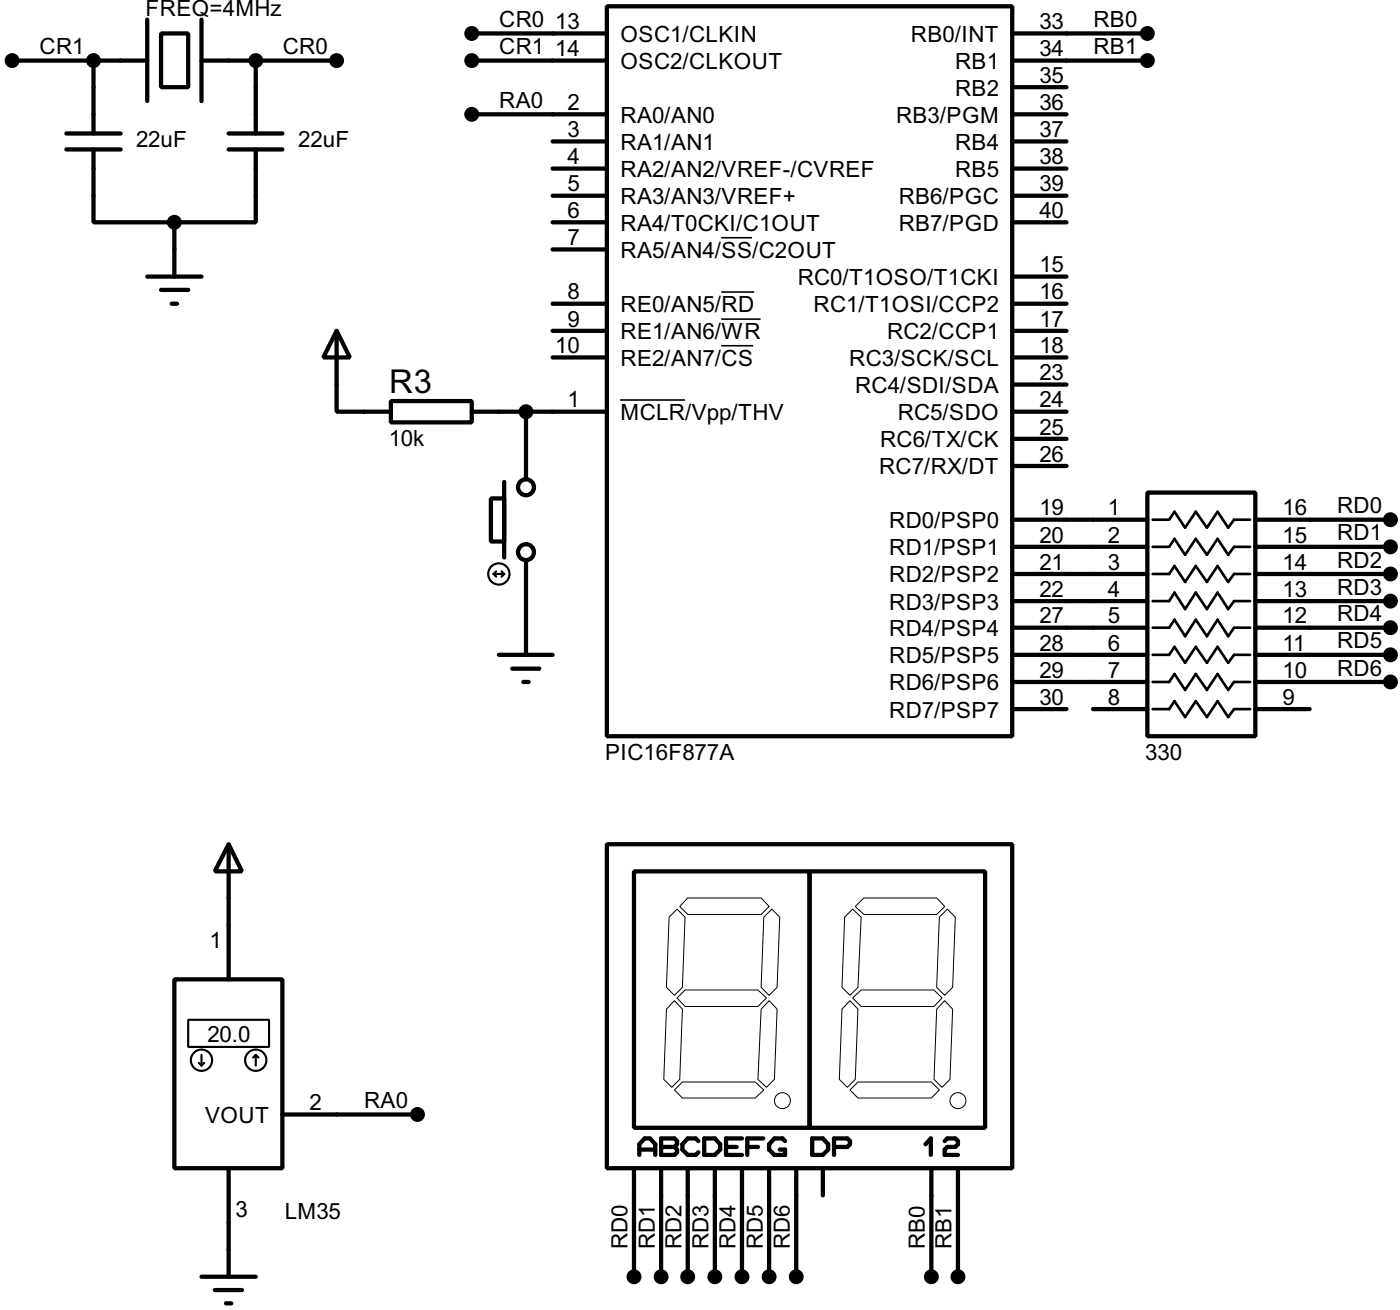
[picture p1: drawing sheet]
<svg xmlns="http://www.w3.org/2000/svg" width="132mm" height="123mm" viewBox="0 0 132 123" stroke-linecap="round" stroke-linejoin="round" font-family="sans-serif">
<g fill="none" stroke="#000" stroke-width=".4">
<path d="M1.1 5.7h12.7M6.2 12.5h5.1M6.2 14h5.1M8.8 14v6.9h7.6M8.8 5.7v6.8M13.8 1.8v7.7M15.1 3.1h2.6v5.1h-2.6zM18.9 5.7h12.7M18.9 1.8v7.7M21.5 12.5h5M21.5 14h5M24 14v6.9h-7.6"/>
<path d="M24 5.7v6.8M44.3 10.7h12.7M44.3 3.1h12.7M44.3 5.7h12.7M51.9 13.3h5.1M51.9 15.8h5.1M51.9 18.4h5.1M57 .6h38.1v68.6h-38.1zM95.1 10.7h5.1M95.1 3.1h12.7M95.1 5.7h12.7M95.1 13.3h5.1"/>
<path d="M95.1 15.8h5.1M95.1 18.4h5.1M95.1 8.2h5.1M13.8 26h5.1M15.1 27.2h2.6M16.1 28.5h.5M16.4 20.9v5.1M31.6 31.1l1.3 2.5h-2.5zM31.6 31.1v7.6h5.1M36.7 37.7h7.6v2h-7.6zM44.3 38.7h12.7M49.4 38.7v6.3"/>
<path d="M51.9 20.9h5.1M51.9 23.4h5.1M51.9 28.5h5.1M51.9 31.1h5.1M51.9 33.6h5.1M95.1 38.7h5.1M95.1 20.9h5.1M95.1 28.5h5.1M95.1 31.1h5.1M95.1 33.6h5.1M95.1 36.1h5.1M95.1 26h5.1"/>
<path d="M46.1 46.8h1.3v4.1h-1.3zM47.4 45.3v7.1M49.4 52.6v8.9M95.1 48.8h12.7M95.1 51.4h12.7M95.1 53.9h12.7M95.1 56.5h12.7M95.1 59h12.7M95.1 43.8h5.1M95.1 41.2h5.1M107.8 46.3h10.2v22.9h-10.2zM118 48.8h12.7"/>
<path d="M118 51.4h12.7M118 53.9h12.7M118 56.5h12.7M118 59h12.7M21.5 79.3l1.2 2.6h-2.5zM21.5 79.3v12.7M46.9 61.5h5M48.1 62.8h2.6M49.2 64.1h.5M57 79.3h38.1v30.5h-38.1zM95.1 61.5h12.7M95.1 64.1h12.7"/>
<path d="M95.1 66.6h5.1M102.7 66.6h5.1M118 61.5h12.7M118 64.1h12.7M118 66.6h5.1M16.4 92h10.1v17.8h-10.1zM59.6 81.9h16.5v24.1h-16.5zM76.1 81.9h16.5v24.1h-16.5zM18.9 120h5.1M21.5 109.8v10.2M26.5 104.7h12.7M59.6 109.8v10.2"/>
<path d="M60.1 108.5v-1l.5-.5h.5l.5 .5v1M60.1 108h1.5M62.1 107h1.3l.2 .2v.3l-.2 .3 .2 .2v.3l-.2 .2h-1.3zM62.1 109.8v10.2M62.1 107.8h1.3M64.6 109.8v10.2M65.6 107.2l-.2-.2h-.8l-.5 .5v.5l.5 .5h.8l.2-.2M66.2 107h1l.5 .5v.5l-.5 .5h-1zM67.2 109.8v10.2M68.2 107.8h1M69.7 109.8v10.2M69.7 107h-1.5v1.5h1.5"/>
<path d="M70.2 107.8h1M71.7 107h-1.5v1.5M72.3 109.8v10.2M73.8 107.2l-.3-.2h-.7l-.5 .5v.5l.5 .5h1v-.5h-.5M74.8 109.8v10.2M76.3 107h1l.5 .5v.5l-.5 .5h-1zM77.3 109.8v2.5M78.4 107.8h1.2l.3-.3v-.3l-.3-.2h-1.2v1.5M87 107.5l.5-.5v1.5M87.5 109.8v10.2M88.8 107.2l.2-.2h.8l.2 .2v.3l-.2 .3h-.8l-.2 .2v.5h1.2M90 109.8v10.2"/>
<path d="M20.2 121.2h2.5M21.2 122.5h.5"/>
<circle cx="49.4" cy="51.9" r=".75"/>
<circle cx="49.4" cy="45.8" r=".75"/>
</g>
<path d="M58.3 37.6h6.1M67.8 22.3h2.9M67.8 27.4h3.1M67.8 30h3.7M67.8 32.5h3" fill="none" stroke="#000" stroke-width=".15"/>
<g fill="none" stroke="#000" stroke-width=".2">
<path d="M46.4 53.9h1M46.4 53.9l.2 .3M46.6 53.7l-.2 .2M47.1 53.7l.3 .2M47.4 53.9l-.3 .3M17.7 95.8h7.6v2.6h-7.6zM18.7 99.9l.2 .2M18.9 99.1v1M19.2 99.9l-.3 .2M24 99.1l-.2 .3M24 99.1l.3 .3M24 99.1v1"/>
<circle cx="46.9" cy="53.9" r="1"/>
<circle cx="18.9" cy="99.6" r="1"/>
<circle cx="24" cy="99.6" r="1"/>
</g>
<g fill="#000" stroke="#000" stroke-width=".4">
<circle cx="1.1" cy="5.7" r=".5"/>
<circle cx="8.8" cy="5.7" r=".5"/>
<circle cx="24" cy="5.7" r=".5"/>
<circle cx="31.6" cy="5.7" r=".5"/>
<circle cx="44.3" cy="5.7" r=".5"/>
<circle cx="44.3" cy="3.1" r=".5"/>
<circle cx="44.3" cy="10.7" r=".5"/>
<circle cx="107.8" cy="5.7" r=".5"/>
<circle cx="107.8" cy="3.1" r=".5"/>
<circle cx="16.4" cy="20.9" r=".5"/>
<circle cx="49.4" cy="38.7" r=".5"/>
<circle cx="130.7" cy="48.8" r=".5"/>
<circle cx="130.7" cy="59" r=".5"/>
<circle cx="130.7" cy="53.9" r=".5"/>
<circle cx="130.7" cy="51.4" r=".5"/>
<circle cx="130.7" cy="56.5" r=".5"/>
<circle cx="130.7" cy="61.5" r=".5"/>
<circle cx="130.7" cy="64.1" r=".5"/>
<circle cx="39.2" cy="104.7" r=".5"/>
<circle cx="59.6" cy="120" r=".5"/>
<circle cx="62.1" cy="120" r=".5"/>
<circle cx="64.6" cy="120" r=".5"/>
<circle cx="67.2" cy="120" r=".5"/>
<circle cx="69.7" cy="120" r=".5"/>
<circle cx="72.3" cy="120" r=".5"/>
<circle cx="74.8" cy="120" r=".5"/>
<circle cx="87.5" cy="120" r=".5"/>
<circle cx="90" cy="120" r=".5"/>
</g>
<path d="M108.3 48.8h1.6l.5-.7 1 1.5 1-1.5 1 1.5 1-1.5 1 1.5 .6-.8h1.5M108.3 51.4h1.6l.5-.8 1 1.5 1-1.5 1 1.5 1-1.5 1 1.5 .6-.7h1.5M108.3 53.9h1.6l.5-.7 1 1.5 1-1.5 1 1.5 1-1.5 1 1.5 .6-.8h1.5M108.3 56.5h1.6l.5-.8 1 1.5 1-1.5 1 1.5 1-1.5 1 1.5 .6-.7h1.5M108.3 59h1.6l.5-.8 1 1.6 1-1.6 1 1.6 1-1.6 1 1.6 .6-.8h1.5M108.3 61.5h1.6l.5-.7 1 1.5 1-1.5 1 1.5 1-1.5 1 1.5 .6-.8h1.5M108.3 64.1h1.6l.5-.8 1 1.5 1-1.5 1 1.5 1-1.5 1 1.5 .6-.7h1.5M108.3 66.6h1.6l.5-.7 1 1.5 1-1.5 1 1.5 1-1.5 1 1.5 .6-.8h1.5" fill="none" stroke="#000" stroke-width=".25"/>
<g fill="none" stroke="#000" stroke-width=".09">
<path d="M62.9 86.2l.7-.8 .8 .8-.3 6.6-.7 .7-.8-.7zM63.4 94l.7 .8-.2 6.6-.8 .8-.7-.8 .2-6.6zM63.6 93.8l.8-.8h6.8l.8 .8-.8 .8h-6.8zM64.6 84.4h6.9l.8 .8-.8 .7h-6.9l-.7-.7zM72.3 94l.7 .8-.2 6.6-.8 .8-.8-.8 .3-6.6zM72.5 85.4l.8 .8-.3 6.6-.7 .7-.8-.7 .3-6.6zM79.9 94l.7 .8-.2 6.6-.8 .8-.7-.8 .2-6.6zM80.1 93.8l.8-.8h6.9l.7 .8-.7 .8h-6.9zM80.1 85.4l.8 .8-.3 6.6-.7 .7-.8-.7 .3-6.6zM81.2 84.4h6.8l.8 .8-.8 .7h-6.8l-.8-.7zM88.3 86.2l.7-.8 .8 .8-.3 6.6-.7 .7-.8-.7zM88.8 94l.7 .8-.2 6.6-.8 .8-.7-.8 .2-6.6z"/>
<path d="M63.4 102.4l.7-.7h6.9l.8 .7-.8 .8h-6.9zM79.9 102.4l.7-.7h6.9l.8 .7-.8 .8h-6.9z"/>
<circle cx="73.5" cy="103.4" r=".75"/>
<circle cx="90" cy="103.4" r=".75"/>
</g>
<text font-size="3.5" x="36.6" y="36.9">R3</text>
<g font-size="2.4">
<text x="3.7" y="5.1">CR1</text>
<text x="13.7" y="1.5">FREQ=4MHz</text>
<text x="26.6" y="5.1">CR0</text>
<text x="46.9" y="5.1">CR1</text>
<text x="46.9" y="2.5">CR0</text>
<text x="52.2" y="2.7">13</text>
<text x="52.2" y="5.3">14</text>
<text x="58.3" y="3.9">OSC1/CLKIN</text>
<text x="85.6" y="3.9">RB0/INT</text>
<text x="97.7" y="5.3">34</text>
<text x="97.7" y="2.7">33</text>
<text x="102.8" y="2.5">RB0</text>
<text x="102.8" y="5.1">RB1</text>
<text x="46.9" y="10.1">RA0</text>
<text x="53.3" y="10.3">2</text>
<text x="58.3" y="11.5">RA0/AN0</text>
<text x="58.3" y="6.5">OSC2/CLKOUT</text>
<text x="84.2" y="11.5">RB3/PGM</text>
<text x="89.8" y="9">RB2</text>
<text x="89.8" y="6.5">RB1</text>
<text x="97.7" y="10.3">36</text>
<text x="97.7" y="7.8">35</text>
<text x="12.8" y="13.8">22uF</text>
<text x="28" y="13.8">22uF</text>
<text x="53.3" y="12.9">3</text>
<text x="53.3" y="15.4">4</text>
<text x="53.3" y="18">5</text>
<text x="58.3" y="14.1">RA1/AN1</text>
<text x="58.3" y="16.6">RA2/AN2/VREF-/CVREF</text>
<text x="89.8" y="16.6">RB5</text>
<text x="89.8" y="14.1">RB4</text>
<text x="97.7" y="18">39</text>
<text x="97.7" y="15.4">38</text>
<text x="97.7" y="12.9">37</text>
<text x="53.3" y="20.5">6</text>
<text x="53.3" y="23">7</text>
<text x="58.3" y="21.7">RA4/T0CKI/C1OUT</text>
<text x="58.3" y="19.2">RA3/AN3/VREF+</text>
<text x="84.5" y="21.7">RB7/PGD</text>
<text x="84.5" y="19.2">RB6/PGC</text>
<text x="97.7" y="20.5">40</text>
<text x="53.3" y="28.1">8</text>
<text x="58.3" y="24.2">RA5/AN4/SS/C2OUT</text>
<text x="58.3" y="29.3">RE0/AN5/RD</text>
<text x="75" y="26.8">RC0/T1OSO/T1CKI</text>
<text x="76.5" y="29.3">RC1/T1OSI/CCP2</text>
<text x="97.7" y="28.1">16</text>
<text x="97.7" y="25.6">15</text>
<text x="52.2" y="33.2">10</text>
<text x="53.3" y="30.7">9</text>
<text x="58.3" y="31.9">RE1/AN6/WR</text>
<text x="58.3" y="34.4">RE2/AN7/CS</text>
<text x="79.8" y="34.4">RC3/SCK/SCL</text>
<text x="83.4" y="31.9">RC2/CCP1</text>
<text x="97.7" y="30.7">17</text>
<text x="97.7" y="33.2">18</text>
<text x="97.7" y="35.7">23</text>
<text x="36.5" y="41.9">10k</text>
<text x="53.3" y="38.3">1</text>
<text x="58.3" y="39.5">MCLR/Vpp/THV</text>
<text x="80.4" y="36.9">RC4/SDI/SDA</text>
<text x="84.4" y="39.5">RC5/SDO</text>
<text x="97.7" y="40.8">25</text>
<text x="97.7" y="38.3">24</text>
<text x="82.6" y="44.6">RC7/RX/DT</text>
<text x="82.7" y="42">RC6/TX/CK</text>
<text x="97.7" y="43.4">26</text>
<text x="83.6" y="49.6">RD0/PSP0</text>
<text x="83.6" y="52.2">RD1/PSP1</text>
<text x="97.7" y="48.4">19</text>
<text x="97.7" y="51">20</text>
<text x="97.7" y="53.5">21</text>
<text x="104.1" y="48.4">1</text>
<text x="104.1" y="51">2</text>
<text x="104.1" y="53.5">3</text>
<text x="120.5" y="48.4">16</text>
<text x="120.5" y="51">15</text>
<text x="120.5" y="53.5">14</text>
<text x="125.7" y="48.2">RD0</text>
<text x="125.7" y="50.8">RD1</text>
<text x="125.7" y="53.3">RD2</text>
<text x="83.6" y="59.8">RD4/PSP4</text>
<text x="83.6" y="57.3">RD3/PSP3</text>
<text x="83.6" y="54.7">RD2/PSP2</text>
<text x="97.7" y="58.6">27</text>
<text x="97.7" y="56.1">22</text>
<text x="104.1" y="56.1">4</text>
<text x="104.1" y="58.6">5</text>
<text x="120.5" y="56.1">13</text>
<text x="120.5" y="58.6">12</text>
<text x="125.7" y="55.9">RD3</text>
<text x="125.7" y="58.4">RD4</text>
<text x="83.6" y="64.9">RD6/PSP6</text>
<text x="83.6" y="62.3">RD5/PSP5</text>
<text x="97.7" y="63.7">29</text>
<text x="97.7" y="61.1">28</text>
<text x="104.1" y="61.1">6</text>
<text x="104.1" y="63.7">7</text>
<text x="120.5" y="61.1">11</text>
<text x="120.5" y="63.7">10</text>
<text x="125.7" y="60.9">RD5</text>
<text x="125.7" y="63.5">RD6</text>
<text x="56.9" y="71.4">PIC16F877A</text>
<text x="83.6" y="67.4">RD7/PSP7</text>
<text x="97.7" y="66.2">30</text>
<text x="104.1" y="66.2">8</text>
<text x="107.6" y="71.4">330</text>
<text x="120.5" y="66.2">9</text>
<text x="19.7" y="89.1">1</text>
<text x="19.5" y="97.9">20.0</text>
<text x="19.3" y="105.5">VOUT</text>
<text x="29.1" y="104.3">2</text>
<text x="34.2" y="104.1">RA0</text>
<text x="22.1" y="114.3">3</text>
<text x="26.8" y="114.5">LM35</text>
<text x="59" y="117.4" transform="rotate(-90 59 117.4)">RD0</text>
<text x="61.5" y="117.4" transform="rotate(-90 61.5 117.4)">RD1</text>
<text x="64" y="117.4" transform="rotate(-90 64 117.4)">RD2</text>
<text x="66.6" y="117.4" transform="rotate(-90 66.6 117.4)">RD3</text>
<text x="69.1" y="117.4" transform="rotate(-90 69.1 117.4)">RD4</text>
<text x="71.7" y="117.4" transform="rotate(-90 71.7 117.4)">RD5</text>
<text x="74.2" y="117.4" transform="rotate(-90 74.2 117.4)">RD6</text>
<text x="86.9" y="117.4" transform="rotate(-90 86.9 117.4)">RB0</text>
<text x="89.4" y="117.4" transform="rotate(-90 89.4 117.4)">RB1</text>
</g>
</svg>
